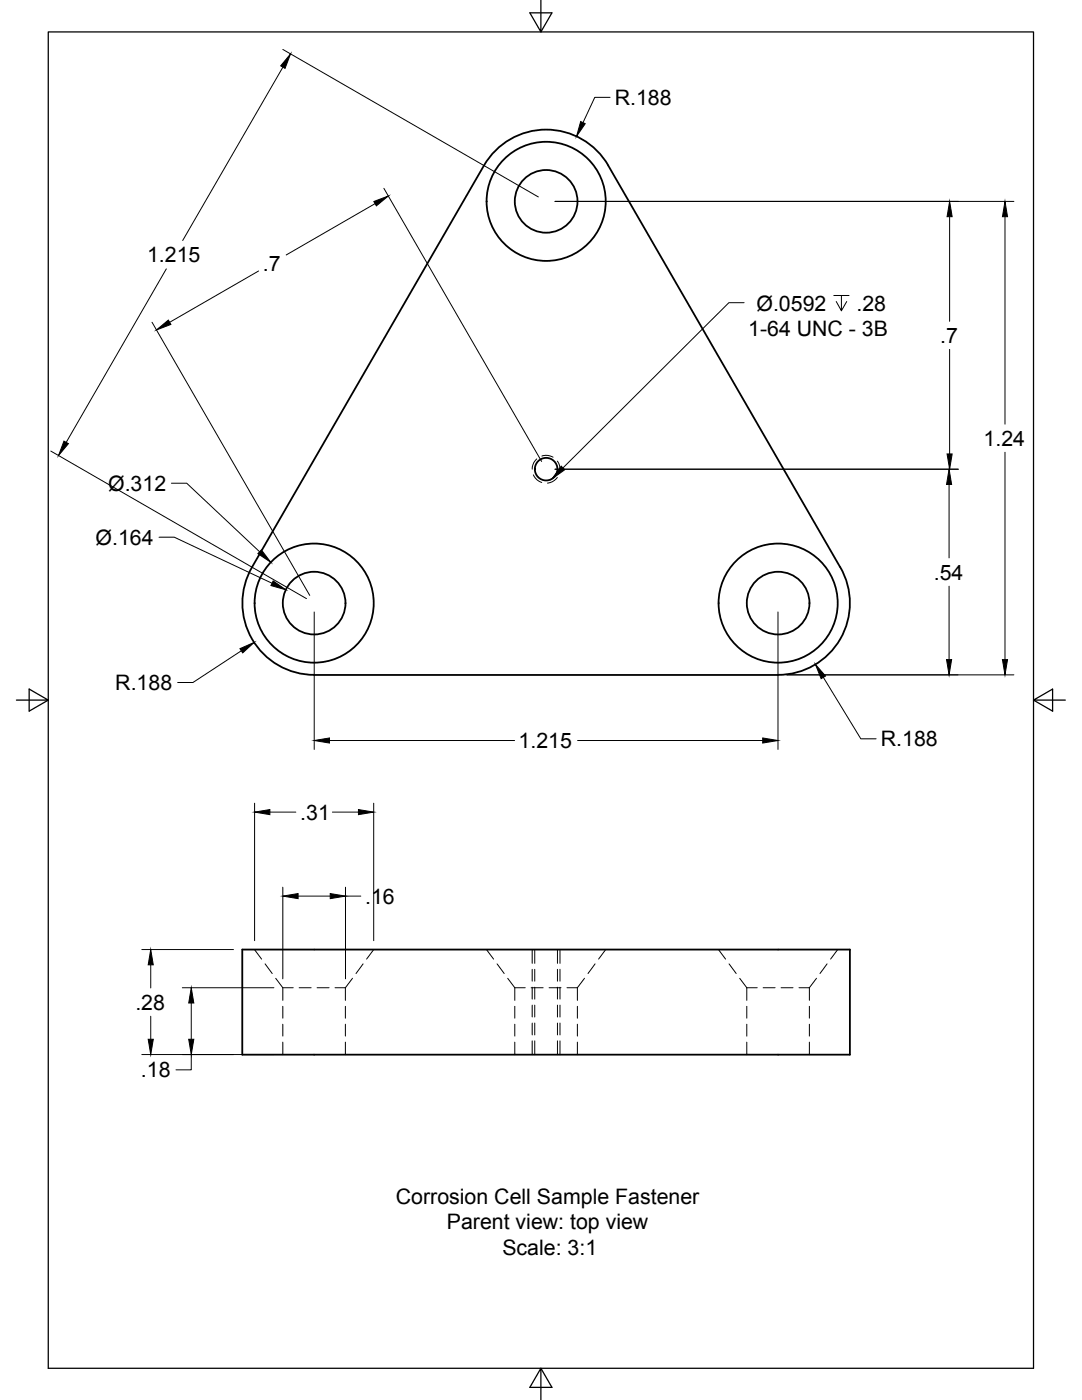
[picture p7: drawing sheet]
<svg xmlns="http://www.w3.org/2000/svg" width="216mm" height="279mm" viewBox="0 0 216 279" stroke-linecap="round" stroke-linejoin="round" font-family="sans-serif">
<!-- layer: Visible -->
<g fill="none" stroke="#000" stroke-width=".36">
<path d="M50.3 113.2l46.3-80.2a14.3 14.3 0 0 1 24.8 0l46.3 80.2M50.3 113.2a14.3 14.3 0 0 0 12.4 21.5M167.7 113.2a14.3 14.3 0 0 1-12.4 21.5M62.7 134.7h92.6M48.3 189.5h121.3v21h-121.3z"/>
<circle cx="109" cy="40.2" r="6.3"/>
<circle cx="109" cy="40.2" r="11.9"/>
<circle cx="109" cy="93.6" r="2.25"/>
<circle cx="62.7" cy="120.4" r="6.3"/>
<circle cx="62.7" cy="120.4" r="11.9"/>
<circle cx="155.3" cy="120.4" r="6.3"/>
<circle cx="155.3" cy="120.4" r="11.9"/>
</g>
<!-- layer: Hidden -->
<g fill="none" stroke="#000" stroke-width=".2">
<path d="M106.4 94.8l.1 .2a2.73 2.73 0 0 0 1.6 1.3M107.1 91.6a2.63 2.63 0 0 0-.9 2M108.1 91l.3-.1a2.73 2.73 0 0 1 2 .3M111.2 92l.1 .1a2.75 2.75 0 0 1 .4 2.1M111.2 95.3l-.2 .3a2.68 2.68 0 0 1-1.8 .8M50.8 189.5l1.4 1.9M52.9 192.4l1.4 1.9M55 195.2l1.4 1.9M56.4 197.1h2.1M56.4 197.1v2.5M59.7 197.1h2.4M63.3 197.1h2.4"/>
<path d="M66.8 197.1h2.1M68.9 197.1v2.5M70.3 195.2l-1.4 1.9M72.5 192.4l-1.5 1.9M74.6 189.5l-1.4 1.9M97.1 189.5l1.4 1.9M99.2 192.4l1.4 1.9M101.3 195.2l1.4 1.9M102.7 197.1h2.1M102.7 197.1v2.5M106 197.1h2.4M106.7 189.5v2.8"/>
<path d="M106.7 193.4v2.4M106.7 197v2.4M109.6 197.1h2.4M111.2 189.5v2.8M111.2 193.4v2.4M111.2 197v2.4M113.1 197.1h2.1M115.2 197.1v2.5M116.6 195.2l-1.4 1.9M118.7 192.4l-1.4 1.9M120.9 189.5l-1.5 1.9M143.4 189.5l1.4 1.9"/>
<path d="M145.5 192.4l1.4 1.9M147.6 195.2l1.4 1.9M149 197.1h2.1M149 197.1v2.5M152.3 197.1h2.4M155.9 197.1h2.3M159.4 197.1h2.1M161.5 197.1v2.5M162.9 195.2l-1.4 1.9M165 192.4l-1.4 1.9M167.2 189.5l-1.5 1.9M56.4 200.8v2.4"/>
<path d="M56.4 204.4v2.4M56.4 208v2.5M68.9 200.8v2.4M68.9 204.4v2.4M68.9 208v2.5M102.7 200.8v2.4M102.7 204.4v2.4M102.7 208v2.5M106.7 200.6v2.4M106.7 204.2v2.3M106.7 207.7v2.8M111.2 200.6v2.4"/>
<path d="M111.2 204.2v2.3M111.2 207.7v2.8M115.2 200.8v2.4M115.2 204.4v2.4M115.2 208v2.5M149 200.8v2.4M149 204.4v2.4M149 208v2.5M161.5 200.8v2.4M161.5 204.4v2.4M161.5 208v2.5"/>
</g>
<!-- layer: Hidden Narrow -->
<path d="M106.2 189.5v2.8M106.2 193.4v2.4M106.2 197v2.4M111.7 189.5v2.8M111.7 193.4v2.4M111.7 197v2.4M106.2 200.6v2.4M106.2 204.2v2.3M106.2 207.7v2.8M111.7 200.6v2.4M111.7 204.2v2.3M111.7 207.7v2.8" fill="none" stroke="#000" stroke-width=".2"/>
<!-- layer: Border -->
<path d="M9.6 6.4h196.6v266.7h-196.6zM107.9 0v6.4l-2.2-3.8h4.4l-2.2 3.8M3.3 139.7h6.3l-3.8-2.2v4.4l3.8-2.2M206.2 139.7l3.8 2.2v-4.4l-3.8 2.2h6.4M107.9 273.1l2.2 3.8h-4.4l2.2-3.8v6.3" fill="none" stroke="#000" stroke-width=".25"/>
<!-- layer: Dimensions -->
<g fill="none" stroke="#000" stroke-width=".2">
<path d="M56.4 9.9l51 29.4M56.5 13.4l-20.1 34.6M121.7 19.4h-3l-2.4 5.1M76.6 37.6l31.5 54.5M33.2 53.7l-20 34.6M51.6 54.1l-17.8 10.2M74.8 40.6l-17.7 10.3M110.7 40.2h91.6M189.5 43.2v20.9M200.5 43.2v41.4M30.3 64.3l31.5 54.5M189.5 69.7v20.9"/>
<path d="M10.1 90l51.1 29.5M34.2 96.4h3.1l14.5 13.7M110.7 93.6h80.6M189.4 96.7v14.6M200.5 90.3v41.3M31.7 107.2h3.1l19.5 9.2M189.4 117v14.6M48.2 129.9l-9.7 6.3h-3M62.7 122.1v27.5M155.2 122.1v27.5M157 134.7h45.3M164.3 135.2l7.5 12.2h3"/>
<path d="M65.7 147.8h37M115.3 147.8h36.9M50.8 160.3v27.4M53.8 162.1h5.2M56.4 177.1v18.2M59.5 178.8h6.4M66.3 162.1h5.2M68.9 177.1v18.2M68.9 178.8h3.1M74.6 160.3v27.4M28.3 189.5h18.3M30.1 192.6v4.6"/>
<path d="M36.4 197.1h18.3M28.3 210.5h26.4M30.1 202.8v4.6M38.2 210.5v3h-3.1M38.2 200.2v7.2"/>
</g>
<g fill="#000" stroke="#000" stroke-width=".2">
<path d="M58 10.8l-1.1 2.9-.9-.6zM115.9 24.3l.9 .4-1.8 2.5zM74.6 40.2l2.9-1.1-2.4 2zM189.5 40.2l.5 3h-1zM200.5 40.2l.5 3h-1zM31.2 65.8l2.4-1.9 .5 .8zM12.8 88l.9 .5-2 2.4zM189.4 93.6l.5 3.1h-1zM189 90.6h1l-.5 3zM52.2 109.7l1.8 2.5-2.5-1.7zM54.5 115.9l2.5 1.8-2.9-.8zM47.9 129.5l2.8-1.3-2.3 2.1z"/>
<path d="M162.7 132.6l2 2.3-.8 .5zM188.9 131.6h1l-.5 3.1zM200 131.6h1l-.5 3.1zM62.7 147.8l3-.5v1zM152.2 147.3l3 .5-3 .5zM50.8 162.1l3-.5v1zM56.4 178.8l3.1-.5v1zM65.9 178.3l3 .5-3 .5zM71.5 161.6l3.1 .5-3.1 .5zM30.1 189.5l.5 3.1h-1zM29.6 207.4h1l-.5 3.1zM38.2 197.1l.5 3.1h-1z"/>
<path d="M37.7 207.4h1l-.5 3.1z"/>
</g>
<!-- layer: Annotations -->
<path d="M166.4 59h3M167.9 59v3l-1-1.8M148.5 60.4h-3.1l-33.1 33M169 60.2l-1.1 1.8" fill="none" stroke="#000" stroke-width=".2"/>
<path d="M112 93l.7 .7-2.5 1.8z" fill="#000" stroke="#000" stroke-width=".2"/>
<g font-size="4.3">
<text x="122.7" y="20.9">R.188</text>
<text x="29.4" y="52.3">1.215</text>
<text x="52.5" y="54">.7</text>
<text x="150.9" y="62">Ø.0592</text>
<text x="170.9" y="62">.28</text>
<text x="149.3" y="67.1">1-64 UNC - 3B</text>
<text x="187.6" y="68.5">.7</text>
<text x="196.3" y="89">1.24</text>
<text x="21.6" y="97.9">Ø.312</text>
<text x="19.1" y="108.7">Ø.164</text>
<text x="186.3" y="115.7">.54</text>
<text x="23" y="137.7">R.188</text>
<text x="103.5" y="149.3">1.215</text>
<text x="175.8" y="148.9">R.188</text>
<text x="59.9" y="163.6">.31</text>
<text x="72.9" y="180.3">.16</text>
<text x="27" y="201.5">.28</text>
<text x="28.1" y="215">.18</text>
<text x="79" y="240.3">Corrosion Cell Sample Fastener</text>
<text x="89.2" y="245.3">Parent view: top view</text>
<text x="100.2" y="250.5">Scale: 3:1</text>
</g>
</svg>
